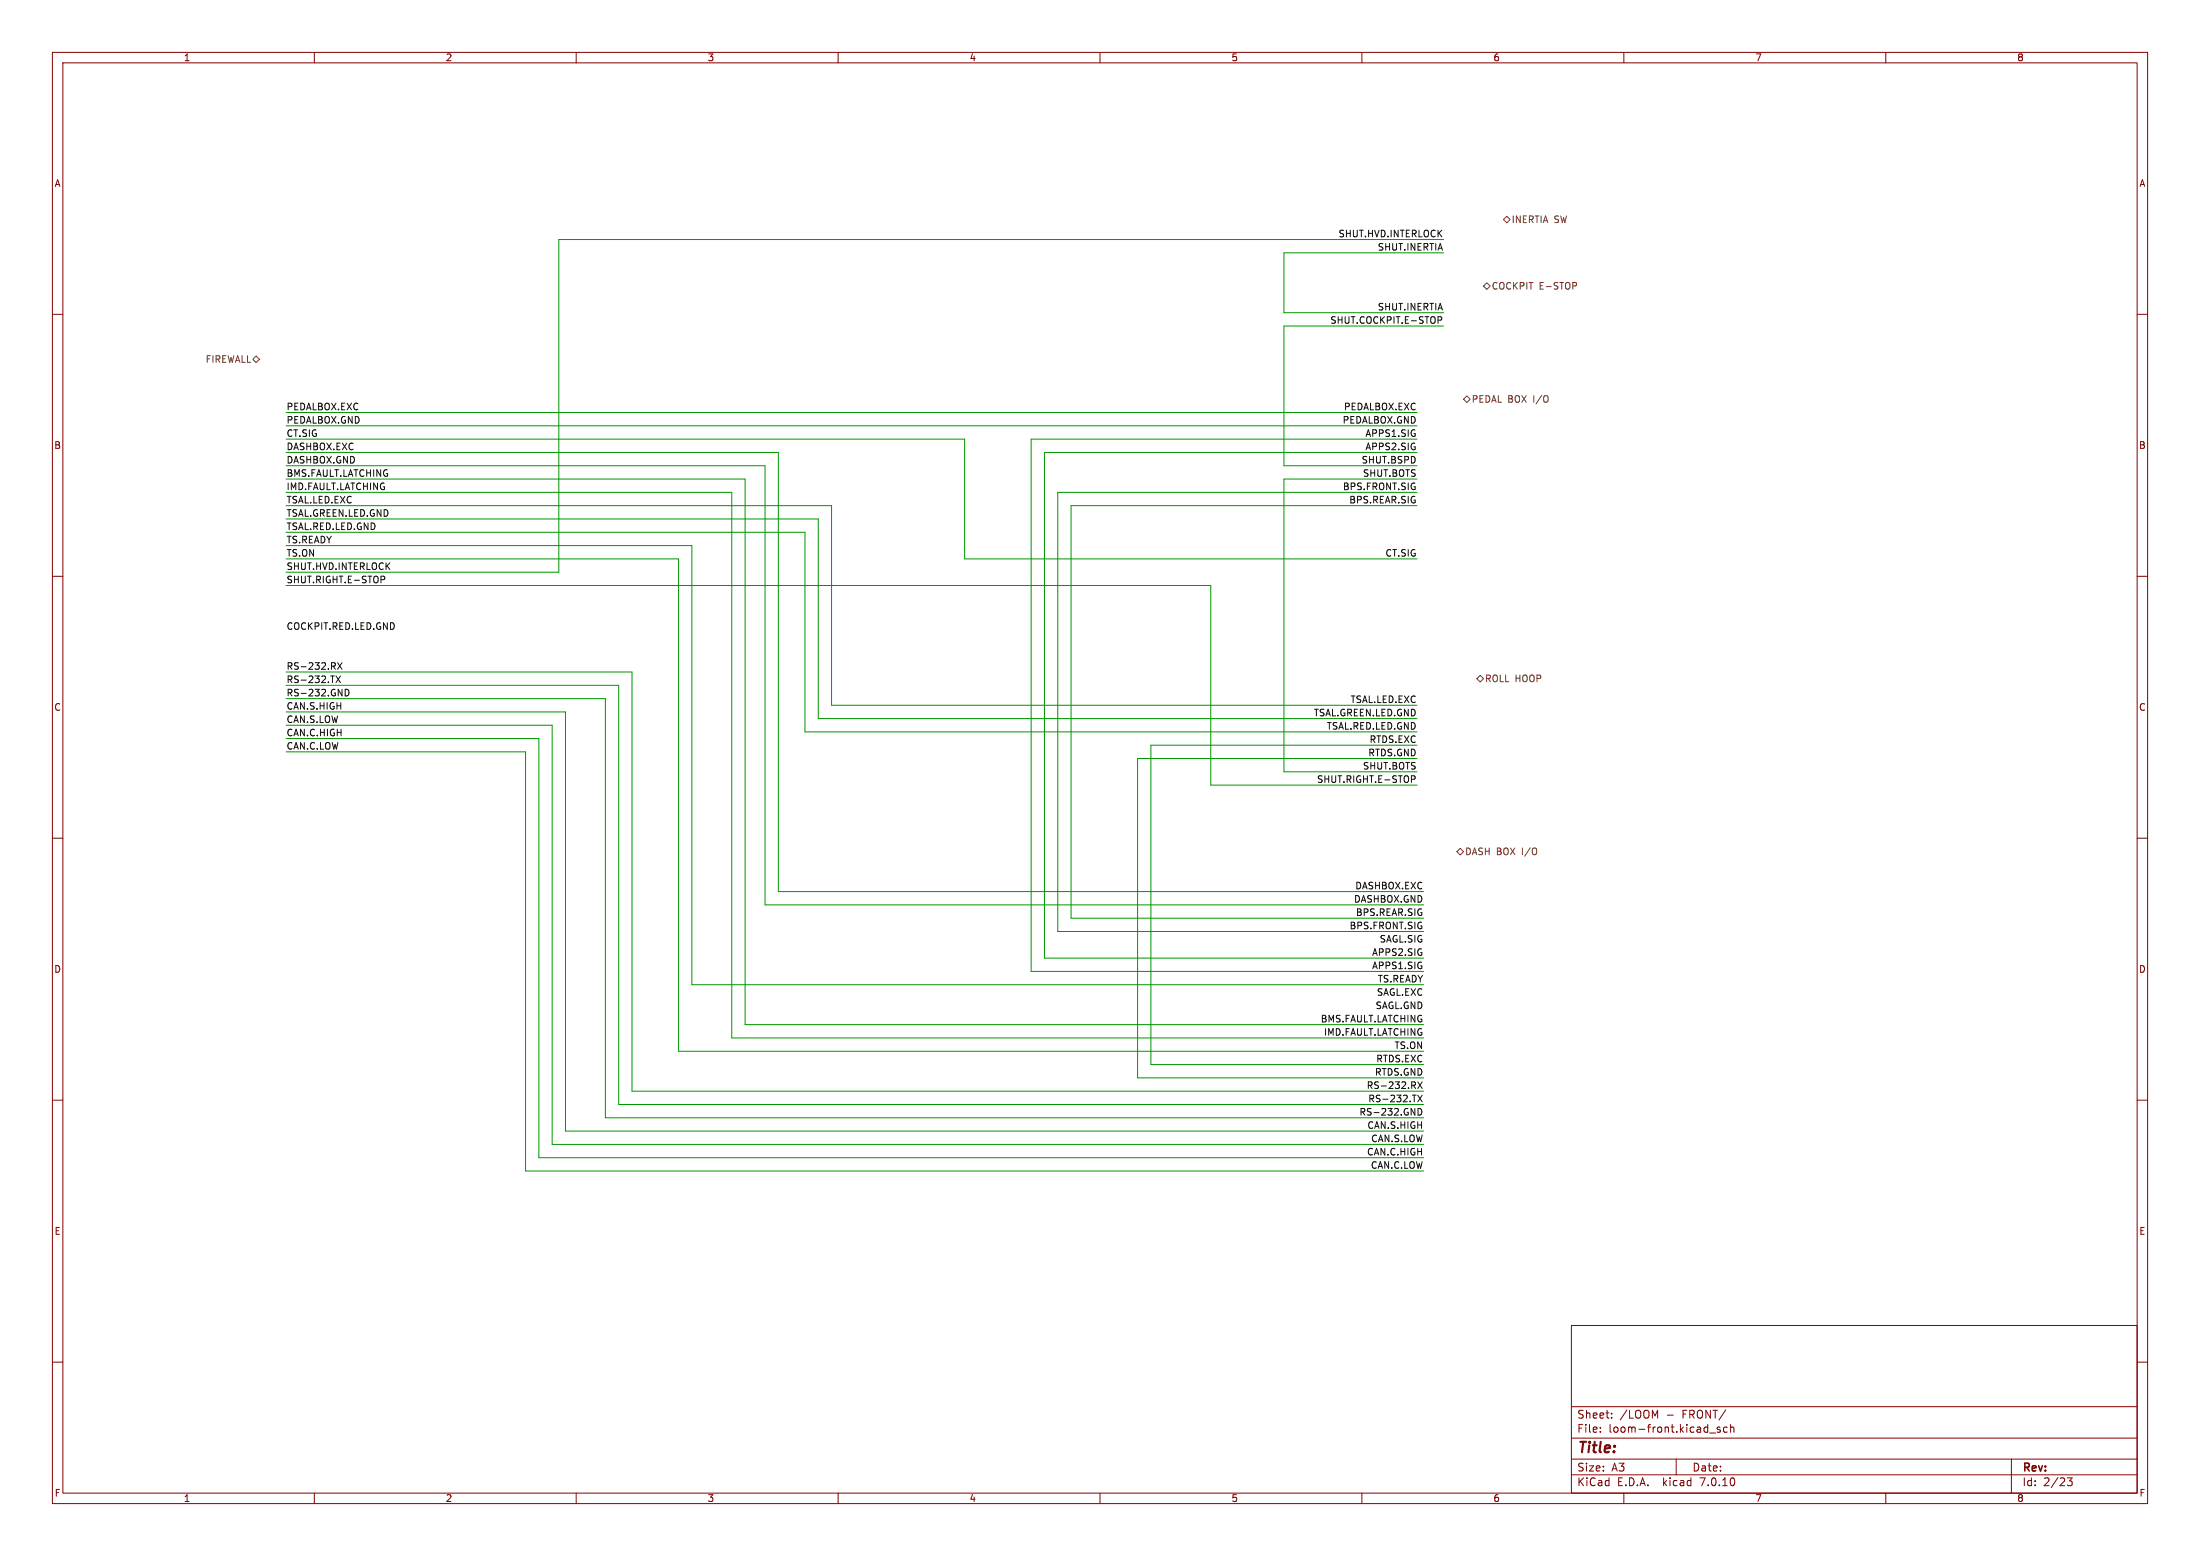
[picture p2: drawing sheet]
<svg xmlns="http://www.w3.org/2000/svg" width="420mm" height="297mm" viewBox="0 0 420 297" stroke-linecap="round" stroke-linejoin="round" font-family="sans-serif">
<g fill="none" stroke="#840000" stroke-width=".19">
<path d="M10 10h400v277h-400zM12 12h396v273h-396zM60 10v2M110 10v2M160 10v2M210 10v2M260 10v2M310 10v2M360 10v2M10 60h2M408 60h2M10 110h2"/>
<path d="M408 110h2M10 160h2M408 160h2M10 210h2M408 210h2M10 260h2M300 253h108v32h-108zM408 260h2M300 278.5h108M300 274.5h108M300 268.5h108M305.5 273.2v.2"/>
<path d="M305.5 272.5v.1M307.7 270.5v.2M307.7 269.8v.1M320 278.5v3M326.4 273.5h1.1M328.4 272.5l-.4-.1-.2 .2 .1 .2 .5 .2v.3h-.6M329.7 272.5l-.4-.1-.3 .3 .2 .6h.5M330.4 272.5l.2-.1 .3 .1 .1 .9M330.4 271.9v1.5M384 278.5v6.5M60 285v2M110 285v2"/>
<path d="M160 285v2M210 285v2M260 285v2M300 281.5h108M310 285v2M360 285v2M394.7 282.1h.9l-.5 .6 .4 .1v.6l-.2 .2-.6-.1"/>
</g>
<path d="M283.8 54l.7 .6-.7 .6-.6-.6zM287 41.9l.7-.6 .6 .6-.6 .6zM300.9 54v.5M48.3 68.6l.6-.7 .6 .7-.6 .6zM279.4 76.2l.6-.6 .7 .6-.7 .6zM281.9 129.5l.7-.6 .6 .6-.6 .7zM278.1 162.6l.7-.7 .6 .7-.6 .6z" fill="none" stroke="#725600" stroke-width=".19"/>
<g fill="none" stroke="#0f0f0f" stroke-width=".19">
<path d="M274.5 60.4h.5l.2 .3-.1 .4h-.6M72.7 110h.5l.3 .2-.2 .4h-.6M64.1 129l.9 1.3M64.4 126.5l.9 1.3M65 129l-.9 1.3M65.3 126.5l-.9 1.3M65.9 131.6a.64 .64 0 0 1 .7 .6 .64 .64 0 0 1-.7 .6zM269.4 148.1h.5l.3 .2-.2 .4h-.6M270.7 206.5l.8 1.3M270.7 209l.8 1.3M270.7 211.6a.64 .64 0 0 1 .7 .6 .64 .64 0 0 1-.7 .6zM271.5 206.5l-.8 1.3"/>
<path d="M271.5 209l-.8 1.3"/>
</g>
<g fill="none" stroke="#009600" stroke-width=".19">
<path d="M275.6 48.3h-30.5v11.4h30.5M275.6 45.7h-168.9v63.5h-52.1M54.6 78.7h215.9M275.6 62.2h-30.5v26.7h25.4M54.6 88.9h91.4v83.8h125.8M54.6 91.4h87.6v104.2h129.6M54.6 83.8h129.5v22.9h86.4M54.6 96.5h104.1v38.1h111.8M54.6 86.4h94v83.8h123.2M54.6 99.1h101.6v38.1h114.3M54.6 94h85.1v104.1h132.1M54.6 81.3h215.9"/>
<path d="M270.5 94h-68.6v83.8h69.9M270.5 83.8h-73.7v101.6h75M270.5 91.4h-25.4v55.9h25.4M270.5 86.4h-71.1v96.5h72.4M270.5 96.5h-66v78.8h67.3M54.6 104.1h77.5v83.9h139.7M54.6 106.7h74.9v94h142.3M54.6 101.6h99.1v38.1h116.8M54.6 111.8h176.5v38.1h39.4M54.6 138.4h50.8v80h166.4M54.6 133.4h61v80h156.2M54.6 135.9h53.3v80h163.9"/>
<path d="M54.6 130.8h63.5v80h153.7M54.6 128.3h66v80h151.2M54.6 143.5h45.7v80h171.5M54.6 141h48.3v80h168.9M270.5 142.2h-50.8v61h52.1M270.5 144.8h-53.3v60.9h54.6"/>
</g>
<text font-size="2.8" fill="#840000" x="301" y="277.9">Title:</text>
<g font-size="2.1" fill="#840000">
<text x="301" y="273.7">File:</text>
<text x="301" y="271">Sheet:</text>
<text x="307.1" y="273.7">loom-front.kicad_sch</text>
<text x="309.2" y="271">/LOOM</text>
<text x="318.2" y="271">-</text>
<text x="321.3" y="271">FRONT/</text>
<text x="301" y="281.1">Size:</text>
<text x="307.6" y="281.1">A3</text>
<text x="323" y="281.1">Date:</text>
<text x="386" y="281.3">Rev:</text>
<text x="301" y="283.9">KiCad</text>
<text x="308.7" y="283.9">E.D.A.</text>
<text x="317.6" y="283.9">kicad</text>
<text x="324.8" y="283.9">7.0.10</text>
<text x="386" y="283.9">Id:</text>
<text x="390.1" y="283.9">2/23</text>
</g>
<g font-size="1.8" fill="#840000">
<text x="35" y="11.9">1</text>
<text x="85" y="11.9">2</text>
<text x="135" y="11.9">3</text>
<text x="185" y="11.9">4</text>
<text x="235" y="11.9">5</text>
<text x="285" y="11.9">6</text>
<text x="335" y="11.9">7</text>
<text x="385" y="11.9">8</text>
<text x="10.3" y="35.9">A</text>
<text x="408.3" y="35.9">A</text>
<text x="10.3" y="85.9">B</text>
<text x="408.2" y="85.9">B</text>
<text x="10.3" y="135.9">C</text>
<text x="408.2" y="135.9">C</text>
<text x="10.3" y="185.9">D</text>
<text x="408.2" y="185.9">D</text>
<text x="10.3" y="235.9">E</text>
<text x="408.3" y="235.9">E</text>
<text x="10.3" y="285.9">F</text>
<text x="35" y="286.9">1</text>
<text x="85" y="286.9">2</text>
<text x="135" y="286.9">3</text>
<text x="185" y="286.9">4</text>
<text x="235" y="286.9">5</text>
<text x="285" y="286.9">6</text>
<text x="335" y="286.9">7</text>
<text x="385" y="286.9">8</text>
<text x="408.3" y="285.9">F</text>
</g>
<g font-size="1.8" fill="#0f0f0f">
<text x="255.4" y="45.4">SHUT.HVD.INTERLOCK</text>
<text x="262.9" y="47.9">SHUT.INERTIA</text>
<text x="262.9" y="59.3">SHUT.INERTIA</text>
<text x="253.9" y="61.9">SHUT.COCKPIT.E-STOP</text>
<text x="54.6" y="80.9">PEDALBOX.GND</text>
<text x="54.6" y="78.4">PEDALBOX.EXC</text>
<text x="54.6" y="83.5">CT.SIG</text>
<text x="256.2" y="80.9">PEDALBOX.GND</text>
<text x="256.5" y="78.4">PEDALBOX.EXC</text>
<text x="260.6" y="83.5">APPS1.SIG</text>
<text x="54.6" y="88.6">DASHBOX.GND</text>
<text x="54.6" y="86">DASHBOX.EXC</text>
<text x="259.8" y="88.6">SHUT.BSPD</text>
<text x="260.6" y="86">APPS2.SIG</text>
<text x="54.6" y="93.6">IMD.FAULT.LATCHING</text>
<text x="54.6" y="91.1">BMS.FAULT.LATCHING</text>
<text x="256.3" y="93.6">BPS.FRONT.SIG</text>
<text x="260.1" y="91.1">SHUT.BOTS</text>
<text x="54.6" y="96.2">TSAL.LED.EXC</text>
<text x="54.6" y="98.7">TSAL.GREEN.LED.GND</text>
<text x="54.6" y="101.3">TSAL.RED.LED.GND</text>
<text x="257.5" y="96.2">BPS.REAR.SIG</text>
<text x="54.6" y="106.3">TS.ON</text>
<text x="54.6" y="103.8">TS.READY</text>
<text x="264.4" y="106.3">CT.SIG</text>
<text x="54.6" y="108.9">SHUT.HVD.INTERLOCK</text>
<text x="54.6" y="111.4">SHUT.RIGHT.E-STOP</text>
<text x="54.6" y="120.3">COCKPIT.RED.LED.GND</text>
<text x="54.6" y="127.9">RS-232.RX</text>
<text x="54.6" y="130.5">RS-232.TX</text>
<text x="54.6" y="133">RS-232.GND</text>
<text x="54.6" y="135.5">CAN.S.HIGH</text>
<text x="250.7" y="136.8">TSAL.GREEN.LED.GND</text>
<text x="257.7" y="134.3">TSAL.LED.EXC</text>
<text x="54.6" y="140.6">CAN.C.HIGH</text>
<text x="54.6" y="143.2">CAN.C.LOW</text>
<text x="54.6" y="138.1">CAN.S.LOW</text>
<text x="253.2" y="139.4">TSAL.RED.LED.GND</text>
<text x="261.4" y="141.9">RTDS.EXC</text>
<text x="251.3" y="149.5">SHUT.RIGHT.E-STOP</text>
<text x="260.1" y="147">SHUT.BOTS</text>
<text x="261.1" y="144.4">RTDS.GND</text>
<text x="258.4" y="172.4">DASHBOX.GND</text>
<text x="258.6" y="169.8">DASHBOX.EXC</text>
<text x="257.5" y="177.5">BPS.FRONT.SIG</text>
<text x="258.8" y="174.9">BPS.REAR.SIG</text>
<text x="263.3" y="180">SAGL.SIG</text>
<text x="261.8" y="185.1">APPS1.SIG</text>
<text x="261.8" y="182.5">APPS2.SIG</text>
<text x="262.7" y="190.2">SAGL.EXC</text>
<text x="262.9" y="187.6">TS.READY</text>
<text x="252" y="195.2">BMS.FAULT.LATCHING</text>
<text x="252.6" y="197.8">IMD.FAULT.LATCHING</text>
<text x="262.5" y="192.7">SAGL.GND</text>
<text x="262.6" y="202.9">RTDS.EXC</text>
<text x="266.1" y="200.3">TS.ON</text>
<text x="260.8" y="207.9">RS-232.RX</text>
<text x="262.4" y="205.4">RTDS.GND</text>
<text x="259.4" y="213">RS-232.GND</text>
<text x="260.9" y="215.6">CAN.S.HIGH</text>
<text x="261.1" y="210.5">RS-232.TX</text>
<text x="260.9" y="220.6">CAN.C.HIGH</text>
<text x="261.7" y="218.1">CAN.S.LOW</text>
<text x="261.6" y="223.2">CAN.C.LOW</text>
</g>
<g font-size="1.8" fill="#725600">
<text x="288.5" y="42.8">INERTIA SW</text>
<text x="284.7" y="55.5">COCKPIT</text>
<text x="293.8" y="55.5">E-STOP</text>
<text x="39.2" y="69.4">FIREWALL</text>
<text x="280.9" y="77.1">PEDAL BOX</text>
<text x="292.8" y="77.1">I/O</text>
<text x="283.4" y="130.4">ROLL HOOP</text>
<text x="279.6" y="163.4">DASH BOX</text>
<text x="290.6" y="163.4">I/O</text>
</g>
</svg>
